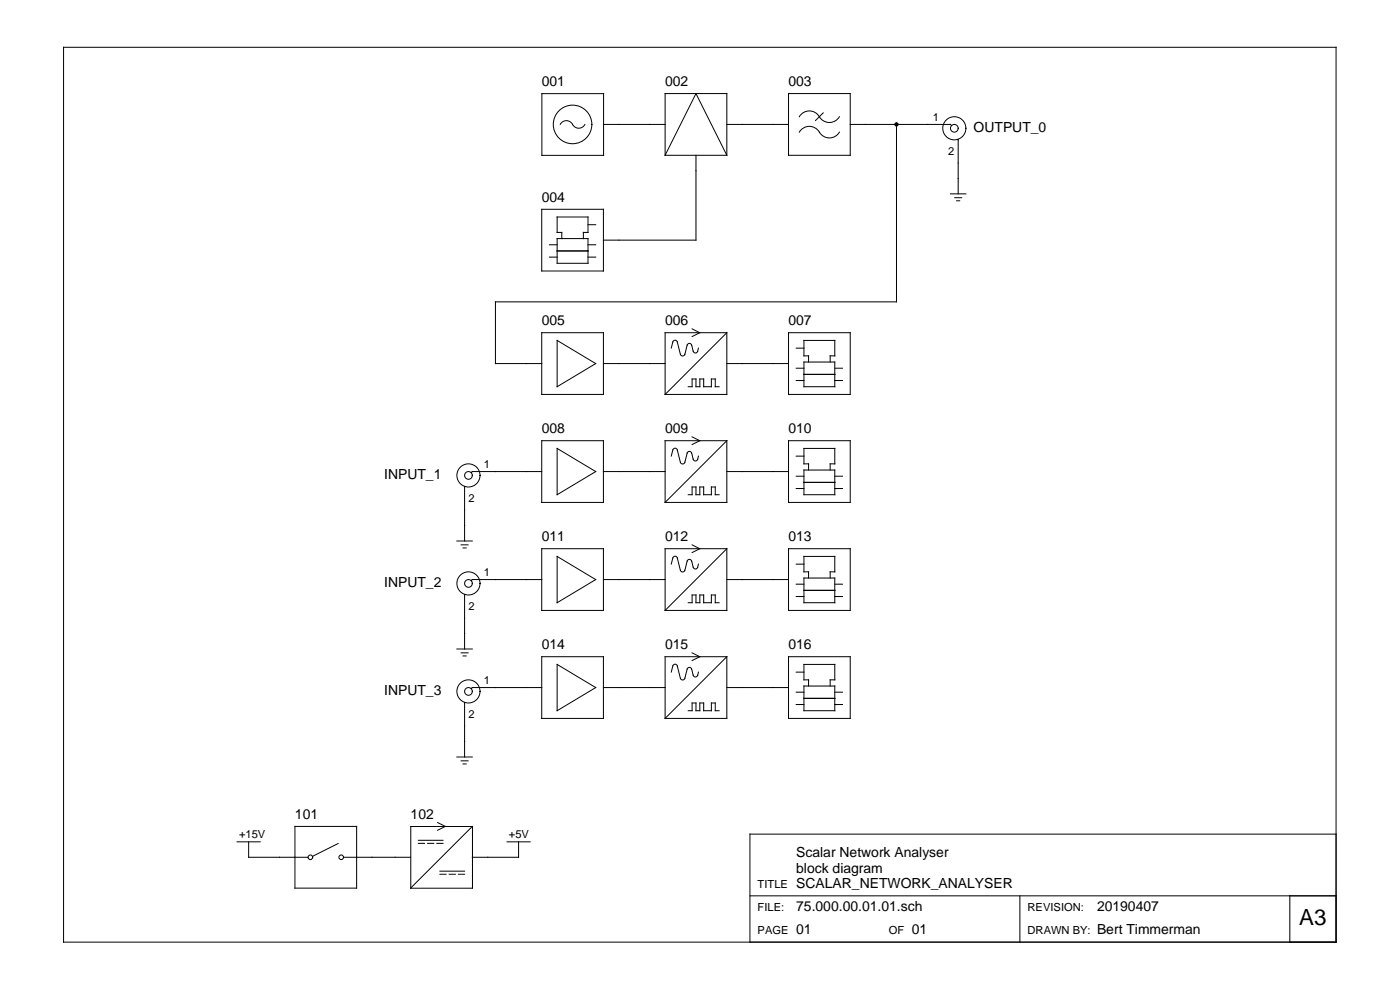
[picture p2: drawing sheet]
<svg xmlns="http://www.w3.org/2000/svg" width="420mm" height="297mm" viewBox="0 0 420 297" stroke-linecap="round" stroke-linejoin="round" font-family="sans-serif">
<g fill="none" stroke="#000" stroke-width=".3">
<path d="M19.1 14.2h381.9v268.5h-381.9zM162.6 28.1h18.5v18.5h-18.5zM168.1 37.3a2.16 2.16 0 0 1 2.2-1.1 2.16 2.16 0 0 1 1.8 1.5 2.08 2.08 0 0 0 3.4-.3M181.1 37.3h18.5M218.1 37.3h18.5M236.6 28.1h18.6v18.5h-18.6zM239.9 35a3.6 3.6 0 0 1 3.3-1.7 3.6 3.6 0 0 1 3.1 2.2 3.5 3.5 0 0 0 5.6-.5M239.9 39.6a3.6 3.6 0 0 1 3.3-1.7 3.6 3.6 0 0 1 3.1 2.3 3.5 3.5 0 0 0 5.6-.6M247.1 33.9l-2.4 2.3M255.2 37.3h30l.4 .4M269 37.3v53.3h-120.3v18.5h13.9M199.6 46.6h18.5"/>
<path d="M199.6 46.6v-18.5h18.5v18.5M199.6 46.6l9.3-18.5 9.2 18.5M208.9 46.6v25.5h-27.8M285.2 58.2h4.7M286.5 59.3h2.1M287.5 41.8l.1 16.4M162.6 62.8h18.5v18.5h-18.5zM164.9 73.4h2.3M164.9 77.1h2.3M167.2 71.6h9.3v7.4h-9.3zM167.2 75.3h9.3M168.6 71.6v-1.9h-1.4v-4.6h9.3v4.6h-1.4v1.9"/>
<path d="M176.5 73.4h2.3M176.5 77.1h2.3M176.5 67.4h2.3M287.1 60.2h.9M162.6 99.8h18.5v18.5h-18.5zM207.7 98.7l2.3 1.1-2.3 1.2M218.1 99.8v18.5h-18.5M218.1 99.8h-18.5v18.5M218.1 99.8l-18.5 18.5M236.6 99.8h18.6v18.5h-18.6zM167.2 102.1l11.6 7-11.6 6.9zM181.1 109.1h18.5"/>
<path d="M203.3 102.6l.9 3.7a.7 .7 0 0 0 .7 .5 .7 .7 0 0 0 .6-.5l.7-2.8a.69 .69 0 0 1 .7-.5 .69 .69 0 0 1 .7 .5l.4 1.9a.69 .69 0 0 0 .7 .5 .69 .69 0 0 0 .7-.5l.2-.9M203.3 102.6a.69 .69 0 0 0-.7-.5 .69 .69 0 0 0-.7 .5l-.4 1.8M206.6 116h1.1v-2.3h1.2v2.3h1.1v-2.3h1.2v2.3h2.3v-2.3h1.2v2.3h1.1M218.1 109.1h18.5M239 110.5h2.3M239 114.2h2.3M239 104.5h2.3M241.3 108.6h9.2v7.4h-9.2zM241.3 112.3h9.2M242.7 108.6v-1.8h-1.4v-4.7h9.2v4.7h-1.4v1.8M250.5 110.5h2.3M250.5 114.2h2.3"/>
<path d="M162.6 132.2h18.5v18.5h-18.5zM167.2 134.5l11.6 7-11.6 6.9zM201.5 136.8l.4-1.8a.69 .69 0 0 1 .7-.5 .69 .69 0 0 1 .7 .5l.9 3.7a.7 .7 0 0 0 .7 .5 .7 .7 0 0 0 .6-.5l.7-2.8a.7 .7 0 0 1 .7-.5 .7 .7 0 0 1 .7 .6l.4 1.8M207.7 131.1l2.3 1.1-2.3 1.2M208 137.8a.69 .69 0 0 0 .7 .5 .69 .69 0 0 0 .7-.5M209.6 136.9l-.2 .9M218.1 132.2v18.5h-18.5M218.1 132.2h-18.5v18.5M218.1 132.2l-18.5 18.5M236.6 132.2h18.6v18.5h-18.6zM239 136.9h2.3M139.5 146l-.1 16.3"/>
<path d="M162.6 141.5h-20.9l-.3 .3M181.1 141.5h18.5M206.6 148.4h1.1v-2.3h1.2v2.3h1.1v-2.3h1.2v2.3h2.3v-2.3h1.2v2.3h1.1M218.1 141.5h18.5M239 142.9h2.3M239 146.6h2.3M241.3 141h9.2v7.4h-9.2zM241.3 144.7h9.2M242.7 141v-1.8h-1.4v-4.7h9.2v4.7h-1.4v1.8M250.5 142.9h2.3M250.5 146.6h2.3M137.1 162.3h4.6"/>
<path d="M138.4 163.5h2.1M139 164.4h.9M139.5 178.4l-.1 16.3M162.6 164.6h18.5v18.6h-18.5zM162.6 173.9h-20.9l-.3 .3M167.2 166.9l11.6 7-11.6 6.9zM181.1 173.9h18.5M201.5 169.2l.4-1.8a.69 .69 0 0 1 .7-.5 .69 .69 0 0 1 .7 .5l.9 3.7M204.2 171.1a.69 .69 0 0 0 .7 .5 .69 .69 0 0 0 .6-.5M207.7 163.5l2.3 1.1-2.3 1.2M209.6 169.3l-.2 .9a.69 .69 0 0 1-.7 .5 .69 .69 0 0 1-.7-.5l-.4-1.8a.69 .69 0 0 0-.7-.6 .69 .69 0 0 0-.7 .6l-.7 2.7M218.1 164.6v18.6h-18.5"/>
<path d="M218.1 164.6h-18.5v18.6M218.1 173.9h18.5M218.1 164.6l-18.5 18.6M236.6 164.6h18.6v18.6h-18.6zM239 175.3h2.3M239 179h2.3M239 169.3h2.3M241.3 173.4h9.2v7.4h-9.2zM241.3 177.1h9.2M242.7 173.4v-1.8h-1.4v-4.7h9.2v4.7h-1.4v1.8M250.5 175.3h2.3M250.5 179h2.3"/>
<path d="M137.1 194.7h4.6M138.4 195.9h2.1M139 196.8h.9M162.6 197h18.5v18.6h-18.5zM167.2 199.4l11.6 6.9-11.6 6.9zM206.6 180.8h1.1v-2.3h1.2v2.3h1.1v-2.3h1.2v2.3h2.3v-2.3h1.2v2.3h1.1M207.7 195.9l2.3 1.1-2.3 1.2M218.1 197v18.6h-18.5M218.1 197h-18.5v18.6M218.1 197l-18.5 18.6M236.6 197h18.6v18.6h-18.6zM139.5 210.8l-.1 16.3"/>
<path d="M162.6 206.3h-20.9l-.3 .3M181.1 206.3h18.5M201.5 201.6l.4-1.8a.69 .69 0 0 1 .7-.5 .69 .69 0 0 1 .7 .5l.9 3.7M204.2 203.5a.69 .69 0 0 0 .7 .5 .69 .69 0 0 0 .6-.5M206.6 213.2h1.1v-2.3h1.2v2.3h1.1v-2.3h1.2v2.3h2.3v-2.3h1.2v2.3h1.1M209.6 201.7l-.2 .9a.69 .69 0 0 1-.7 .5 .69 .69 0 0 1-.7-.5l-.4-1.8a.69 .69 0 0 0-.7-.6 .69 .69 0 0 0-.7 .6l-.7 2.7M218.1 206.3h18.5M239 207.7h2.3M239 211.4h2.3M239 201.7h2.3M241.3 205.8h9.2v7.4h-9.2zM241.3 209.5h9.2"/>
<path d="M242.7 205.8v-1.8h-1.4v-4.6h9.2v4.6h-1.4v1.8M250.5 207.7h2.3M250.5 211.4h2.3M137.1 227.1h4.6M138.4 228.3h2.1M139 229.2h.9M71.2 252.6h6.9M74.6 252.6v4.6h17.8M88.5 248h18.5v18.5h-18.5zM101.5 253.1l-7.7 3.8M103.1 257.2h20.1M123.3 248h18.5v18.5h-18.5z"/>
<path d="M125.5 252.1h7.5M125.5 253.1h1.9M128.3 253.1h1.9M131.1 253.1h1.9M131.3 246.8l2.3 1.2-2.3 1.1M141.7 248l-18.5 18.5M152.2 252.6h6.9M155.6 252.6v4.6h-13.9M401 250.3h-175.9v32.4M132 261.4h7.4M132 262.3h1.9M134.8 262.3h1.9"/>
<path d="M137.6 262.3h1.8M225.1 268.8h175.9M306.1 268.8v13.9M387.1 268.8v13.9"/>
<circle cx="171.8" cy="37.3" r="5.8"/>
<circle cx="286.4" cy="38.5" r="3.5"/>
<circle cx="286.4" cy="38.5" r="1.16"/>
<circle cx="140.6" cy="142.6" r="3.5"/>
<circle cx="140.6" cy="142.6" r="1.16"/>
<circle cx="140.6" cy="175" r="3.5"/>
<circle cx="140.6" cy="175" r="1.16"/>
<circle cx="140.6" cy="207.5" r="3.5"/>
<circle cx="140.6" cy="207.5" r="1.16"/>
<circle cx="93.1" cy="257.2" r=".69"/>
<circle cx="102.4" cy="257.2" r=".69"/>
</g>
<circle cx="269" cy="37.3" r=".58" fill="#000"/>
<text font-size="6.7" x="389.9" y="277.5">A3</text>
<g font-size="4.2">
<text x="162.6" y="25.8">001</text>
<text x="199.6" y="25.8">002</text>
<text x="236.6" y="25.8">003</text>
<text x="292.2" y="39.6">OUTPUT_0</text>
<text x="162.6" y="60.5">004</text>
<text x="162.6" y="97.5">005</text>
<text x="199.6" y="97.5">006</text>
<text x="236.6" y="97.5">007</text>
<text x="162.6" y="129.9">008</text>
<text x="199.6" y="129.9">009</text>
<text x="236.6" y="129.9">010</text>
<text x="115.3" y="143.8">INPUT_1</text>
<text x="162.6" y="162.3">011</text>
<text x="199.6" y="162.3">012</text>
<text x="236.6" y="162.3">013</text>
<text x="115.3" y="176.2">INPUT_2</text>
<text x="162.6" y="194.7">014</text>
<text x="199.6" y="194.7">015</text>
<text x="236.6" y="194.7">016</text>
<text x="115.3" y="208.6">INPUT_3</text>
<text x="88.5" y="245.6">101</text>
<text x="123.2" y="245.6">102</text>
<text x="239" y="257.2">Scalar Network Analyser</text>
<text x="239" y="261.8">block diagram</text>
<text x="239" y="266.5">SCALAR_NETWORK_ANALYSER</text>
<text x="239" y="273.4">75.000.00.01.01.sch</text>
<text x="329.2" y="273.4">20190407</text>
<text x="239" y="280.4">01</text>
<text x="273.7" y="280.4">01</text>
<text x="329.2" y="280.4">Bert Timmerman</text>
</g>
<g font-size="3.3">
<text x="279.9" y="36.2">1</text>
<text x="284.5" y="46.6">2</text>
<text x="145.2" y="140.3">1</text>
<text x="140.6" y="150.7">2</text>
<text x="145.2" y="172.7">1</text>
<text x="140.6" y="183.2">2</text>
<text x="145.2" y="205.1">1</text>
<text x="140.6" y="215.6">2</text>
<text x="71.7" y="251.4">+15V</text>
<text x="152.7" y="251.4">+5V</text>
<text x="227.4" y="266.5">TITLE</text>
<text x="227.4" y="273.4">FILE:</text>
<text x="308.4" y="273.4">REVISION:</text>
<text x="227.4" y="280.4">PAGE</text>
<text x="266.7" y="280.4">OF</text>
<text x="308.4" y="280.4">DRAWN BY:</text>
</g>
</svg>
